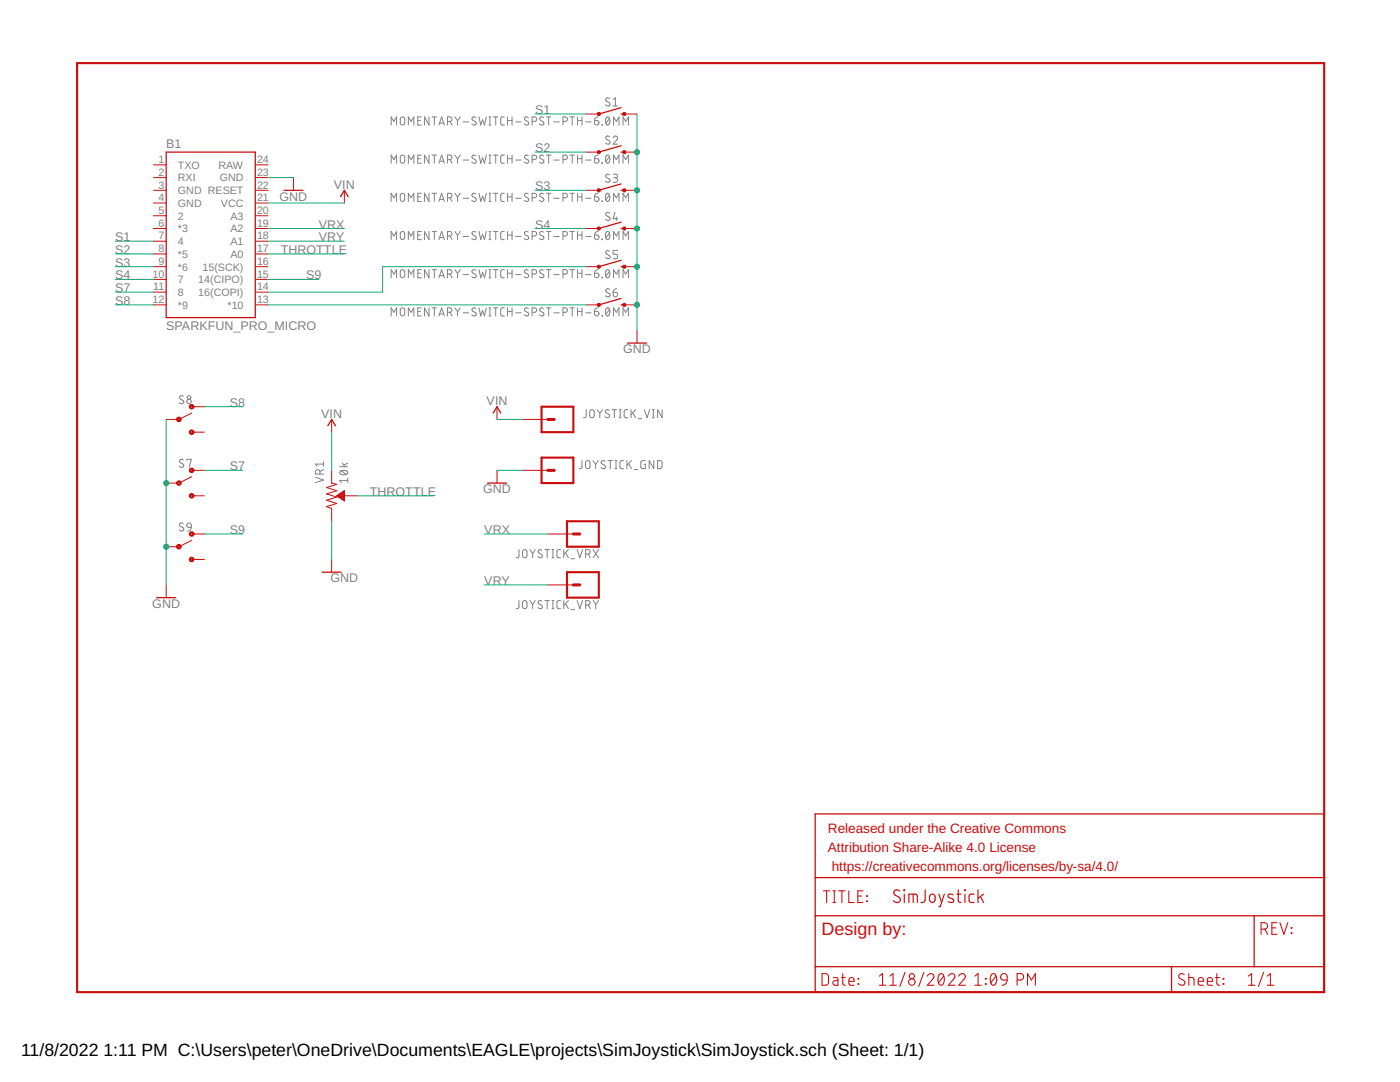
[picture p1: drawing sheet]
<?xml version="1.0" encoding="utf-8"?>
<!DOCTYPE eagle SYSTEM "eagle.dtd">
<!--
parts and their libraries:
SparkFun-Aesthetics: Licensing: Creative Commons ShareAlike 4.0 International - https://creativecommons.org/licenses/by-sa/4.0
-->
<eagle version="9.6.2">
<drawing>
<settings>
<setting alwaysvectorfont="no"/>
<setting verticaltext="up"/>
</settings>
<grid distance="0.1" unitdist="inch" unit="inch" style="lines" multiple="1" display="no" altdistance="0.01" altunitdist="inch" altunit="inch"/>
<schematic xreflabel="%F%N/%S.%C%R" xrefpart="/%S.%C%R">
<libraries>
<library name="SparkFun-Aesthetics">
<symbols>
<symbol name="FRAME-LETTER">
<wire x1="0" y1="185.42" x2="248.92" y2="185.42" width="0.4064" layer="94"/>
<wire x1="248.92" y1="185.42" x2="248.92" y2="0" width="0.4064" layer="94"/>
<wire x1="0" y1="185.42" x2="0" y2="0" width="0.4064" layer="94"/>
<wire x1="0" y1="0" x2="248.92" y2="0" width="0.4064" layer="94"/>
</symbol>
<symbol name="DOCFIELD">
<wire x1="0" y1="0" x2="71.12" y2="0" width="0.254" layer="94"/>
<wire x1="101.6" y1="15.24" x2="87.63" y2="15.24" width="0.254" layer="94"/>
<wire x1="0" y1="0" x2="0" y2="5.08" width="0.254" layer="94"/>
<wire x1="0" y1="5.08" x2="71.12" y2="5.08" width="0.254" layer="94"/>
<wire x1="0" y1="5.08" x2="0" y2="15.24" width="0.254" layer="94"/>
<wire x1="101.6" y1="15.24" x2="101.6" y2="5.08" width="0.254" layer="94"/>
<wire x1="71.12" y1="5.08" x2="71.12" y2="0" width="0.254" layer="94"/>
<wire x1="71.12" y1="5.08" x2="87.63" y2="5.08" width="0.254" layer="94"/>
<wire x1="71.12" y1="0" x2="101.6" y2="0" width="0.254" layer="94"/>
<wire x1="87.63" y1="15.24" x2="87.63" y2="5.08" width="0.254" layer="94"/>
<wire x1="87.63" y1="15.24" x2="0" y2="15.24" width="0.254" layer="94"/>
<wire x1="87.63" y1="5.08" x2="101.6" y2="5.08" width="0.254" layer="94"/>
<wire x1="101.6" y1="5.08" x2="101.6" y2="0" width="0.254" layer="94"/>
<wire x1="0" y1="15.24" x2="0" y2="22.86" width="0.254" layer="94"/>
<wire x1="101.6" y1="35.56" x2="0" y2="35.56" width="0.254" layer="94"/>
<wire x1="101.6" y1="35.56" x2="101.6" y2="22.86" width="0.254" layer="94"/>
<wire x1="0" y1="22.86" x2="101.6" y2="22.86" width="0.254" layer="94"/>
<wire x1="0" y1="22.86" x2="0" y2="35.56" width="0.254" layer="94"/>
<wire x1="101.6" y1="22.86" x2="101.6" y2="15.24" width="0.254" layer="94"/>
<text x="1.27" y="1.27" size="2.54" layer="94" font="vector">Date:</text>
<text x="12.7" y="1.27" size="2.54" layer="94" font="vector">&gt;LAST_DATE_TIME</text>
<text x="72.39" y="1.27" size="2.54" layer="94" font="vector">Sheet:</text>
<text x="86.36" y="1.27" size="2.54" layer="94" font="vector">&gt;SHEET</text>
<text x="88.9" y="11.43" size="2.54" layer="94" font="vector">REV:</text>
<text x="1.524" y="17.78" size="2.54" layer="94" font="vector">TITLE:</text>
<text x="15.494" y="17.78" size="2.7432" layer="94" font="vector">&gt;DRAWING_NAME</text>
<text x="2.54" y="31.75" size="1.9304" layer="94">Released under the Creative Commons</text>
<text x="2.54" y="27.94" size="1.9304" layer="94">Attribution Share-Alike 4.0 License</text>
<text x="2.54" y="24.13" size="1.9304" layer="94"> https://creativecommons.org/licenses/by-sa/4.0/</text>
<text x="1.27" y="11.43" size="2.54" layer="94">Design by:</text>
<text x="23.114" y="11.176" size="2.7432" layer="94" font="vector">&gt;DESIGNER</text>
<text x="88.9" y="6.604" size="2.7432" layer="94" font="vector">&gt;REV</text>
</symbol>
</symbols>
<devicesets>
<deviceset name="FRAME-LETTER" prefix="FRAME">
<gates>
<gate name="G$1" symbol="FRAME-LETTER" x="0" y="0"/>
<gate name="V" symbol="DOCFIELD" x="147.32" y="0" addlevel="must"/>
</gates>
<devices>
<device name="" package="CREATIVE_COMMONS">
<technologies>
<technology name="">
<attribute name="DESIGNER" value="" constant="no"/>
<attribute name="REV" value="" constant="no"/>
</technology>
</technologies>
</device>
<device name="NO_PACKAGE" package="DUMMY">
<technologies>
<technology name="">
<attribute name="DESIGNER" value="Nobody" constant="no"/>
<attribute name="VERSION" value="v01" constant="no"/>
</technology>
</technologies>
</device>
</devices>
</deviceset>
</devicesets>
</library>
<library name="SparkFun-Switches">
<symbols>
<symbol name="SWITCH-MOMENTARY-2">
<wire x1="1.905" y1="0" x2="2.54" y2="0" width="0.254" layer="94"/>
<wire x1="-2.54" y1="0" x2="1.905" y2="1.27" width="0.254" layer="94"/>
<circle x="-2.54" y="0" radius="0.127" width="0.4064" layer="94"/>
<circle x="2.54" y="0" radius="0.127" width="0.4064" layer="94"/>
<text x="0" y="1.524" size="1.778" layer="95" font="vector" align="bottom-center">&gt;NAME</text>
<text x="0" y="-0.508" size="1.778" layer="96" font="vector" align="top-center">&gt;VALUE</text>
<pin name="1" x="-5.08" y="0" visible="off" length="short" direction="pas" swaplevel="2"/>
<pin name="2" x="5.08" y="0" visible="off" length="short" direction="pas" swaplevel="1" rot="R180"/>
</symbol>
<symbol name="TOGGLE">
<wire x1="0" y1="0" x2="2.54" y2="1.27" width="0.1524" layer="94"/>
<wire x1="2.54" y1="-2.54" x2="3.175" y2="-2.54" width="0.127" layer="94"/>
<wire x1="2.54" y1="2.54" x2="3.175" y2="2.54" width="0.1524" layer="94"/>
<circle x="2.54" y="2.54" radius="0.3592" width="0.2032" layer="94"/>
<circle x="2.54" y="-2.54" radius="0.3592" width="0.2032" layer="94"/>
<circle x="0" y="0" radius="0.3592" width="0.2032" layer="94"/>
<text x="1.27" y="3.048" size="1.778" layer="95" font="vector" align="bottom-center">&gt;NAME</text>
<text x="1.016" y="-3.302" size="1.778" layer="96" font="vector" align="top-center">&gt;VALUE</text>
<pin name="P" x="-2.54" y="0" visible="off" length="short" direction="pas"/>
<pin name="S" x="5.08" y="-2.54" visible="off" length="short" direction="pas" rot="R180"/>
<pin name="O" x="5.08" y="2.54" visible="off" length="short" direction="pas" rot="R180"/>
</symbol>
</symbols>
<devicesets>
<deviceset name="MOMENTARY-SWITCH-SPST" prefix="S">
<gates>
<gate name="G$1" symbol="SWITCH-MOMENTARY-2" x="0" y="0"/>
</gates>
<devices>
<device name="-PTH-6.0MM" package="TACTILE_SWITCH_PTH_6.0MM">
<connects>
<connect gate="G$1" pin="1" pad="1"/>
<connect gate="G$1" pin="2" pad="3"/>
</connects>
<technologies>
<technology name="">
<attribute name="PROD_ID" value=" SWCH-08441"/>
<attribute name="SF_SKU" value="COM-00097"/>
</technology>
</technologies>
</device>
<device name="-SMD-4.5MM" package="TACTILE_SWITCH_SMD_4.5MM">
<connects>
<connect gate="G$1" pin="1" pad="2 3"/>
<connect gate="G$1" pin="2" pad="1 4"/>
</connects>
<technologies>
<technology name="">
<attribute name="PROD_ID" value="SWCH-09213"/>
</technology>
</technologies>
</device>
<device name="-PTH-12MM" package="TACTILE_SWITCH_PTH_12MM">
<connects>
<connect gate="G$1" pin="1" pad="1"/>
<connect gate="G$1" pin="2" pad="3"/>
</connects>
<technologies>
<technology name="">
<attribute name="PROD_ID" value="SWCH-09185"/>
<attribute name="SF_SKU" value="COM-09190"/>
</technology>
</technologies>
</device>
<device name="-SMD-6.0X3.5MM" package="TACTILE_SWITCH_SMD_6.0X3.5MM">
<connects>
<connect gate="G$1" pin="1" pad="1"/>
<connect gate="G$1" pin="2" pad="2"/>
</connects>
<technologies>
<technology name="">
<attribute name="PROD_ID" value="SWCH-14278"/>
<attribute name="SF_SKU" value="COM-08229"/>
</technology>
</technologies>
</device>
<device name="-SMD-6.2MM-TALL" package="TACTILE_SWITCH_SMD_6.2MM_TALL">
<connects>
<connect gate="G$1" pin="1" pad="A2"/>
<connect gate="G$1" pin="2" pad="B2"/>
</connects>
<technologies>
<technology name="">
<attribute name="PROD_ID" value="SWCH-11966"/>
<attribute name="SF_SKU" value="COM-12992"/>
</technology>
</technologies>
</device>
<device name="-PTH-RIGHT-ANGLE-KIT" package="TACTILE_SWITCH_PTH_RIGHT_ANGLE_KIT">
<connects>
<connect gate="G$1" pin="1" pad="1"/>
<connect gate="G$1" pin="2" pad="2"/>
</connects>
<technologies>
<technology name="">
<attribute name="PROD_ID" value="CONN-10672"/>
<attribute name="SF_SKU" value="COM-10791"/>
</technology>
</technologies>
</device>
<device name="-SMD-12MM" package="TACTILE_SWITCH_SMD_12MM">
<connects>
<connect gate="G$1" pin="1" pad="1"/>
<connect gate="G$1" pin="2" pad="3"/>
</connects>
<technologies>
<technology name="">
<attribute name="PROD_ID" value="SWCH-11967"/>
<attribute name="SF_SKU" value="COM-12993"/>
</technology>
</technologies>
</device>
<device name="-PTH-6.0MM-KIT" package="TACTILE_SWITCH_PTH_6.0MM_KIT">
<connects>
<connect gate="G$1" pin="1" pad="1"/>
<connect gate="G$1" pin="2" pad="3"/>
</connects>
<technologies>
<technology name="">
<attribute name="PROD_ID" value="SWCH-08441"/>
<attribute name="SF_SKU" value="COM-00097 "/>
</technology>
</technologies>
</device>
<device name="-SMD-RIGHT-ANGLE" package="TACTILE_SWITCH_SMD_RIGHT_ANGLE">
<connects>
<connect gate="G$1" pin="1" pad="1"/>
<connect gate="G$1" pin="2" pad="2"/>
</connects>
<technologies>
<technology name="">
<attribute name="PROD_ID" value="COMP-12265" constant="no"/>
</technology>
</technologies>
</device>
<device name="-SMD-4.6X2.8MM" package="TACTILE_SWITCH_SMD_4.6X2.8MM">
<connects>
<connect gate="G$1" pin="1" pad="1 2"/>
<connect gate="G$1" pin="2" pad="3 4"/>
</connects>
<technologies>
<technology name="">
<attribute name="PROD_ID" value="SWCH-15606"/>
</technology>
</technologies>
</device>
<device name="-PTH-RIGHT-ANGLE" package="TACTILE_SWITCH_PTH_RIGHT_ANGLE">
<connects>
<connect gate="G$1" pin="1" pad="1"/>
<connect gate="G$1" pin="2" pad="2"/>
</connects>
<technologies>
<technology name="">
<attribute name="PROD_ID" value="CONN-10672" constant="no"/>
<attribute name="SF_SKU" value="COM-10791" constant="no"/>
</technology>
</technologies>
</device>
<device name="-SMD-5.2-TALL-REDUNDANT" package="TACTILE_SWITCH_SMD_5.2MM">
<connects>
<connect gate="G$1" pin="1" pad="1 2"/>
<connect gate="G$1" pin="2" pad="3 4"/>
</connects>
<technologies>
<technology name="">
<attribute name="PROD_ID" value="SWCH-14139"/>
</technology>
</technologies>
</device>
<device name="-SMD-5.2MM-TALL" package="TACTILE_SWITCH_SMD_5.2MM">
<connects>
<connect gate="G$1" pin="1" pad="1"/>
<connect gate="G$1" pin="2" pad="3"/>
</connects>
<technologies>
<technology name="">
<attribute name="PROD_ID" value="SWCH-14139"/>
</technology>
</technologies>
</device>
</devices>
</deviceset>
<deviceset name="SWITCH-SPDT" prefix="S" uservalue="yes">
<gates>
<gate name="1" symbol="TOGGLE" x="-2.54" y="0"/>
</gates>
<devices>
<device name="-PTH-11.6X4.0MM" package="SWITCH_SPDT_PTH_11.6X4.0MM">
<connects>
<connect gate="1" pin="O" pad="1"/>
<connect gate="1" pin="P" pad="2"/>
<connect gate="1" pin="S" pad="3"/>
</connects>
<technologies>
<technology name="">
<attribute name="PROD_ID" value="SWCH-08261"/>
<attribute name="SF_SKU" value="COM-00102"/>
</technology>
</technologies>
</device>
<device name="-SMD-AYZ0202" package="SWITCH_DPDT_SMD_AYZ0202">
<connects>
<connect gate="1" pin="O" pad="1"/>
<connect gate="1" pin="P" pad="2"/>
<connect gate="1" pin="S" pad="3"/>
</connects>
<technologies>
<technology name="">
<attribute name="PROD_ID" value="SWCH-08179" constant="no"/>
<attribute name="SF_ID" value="COM-00597" constant="no"/>
</technology>
</technologies>
</device>
<device name="-PTH-11.6X4.0MM-LOCK" package="SWITCH_SPDT_PTH_11.6X4.0MM_LOCK">
<connects>
<connect gate="1" pin="O" pad="1"/>
<connect gate="1" pin="P" pad="2"/>
<connect gate="1" pin="S" pad="3"/>
</connects>
<technologies>
<technology name="">
<attribute name="PROD_ID" value="SWCH-08261"/>
<attribute name="SF_SKU" value="COM-00102 "/>
</technology>
</technologies>
</device>
<device name="-PTH-11.6X4.0MM-KIT" package="SWITCH_SPDT_PTH_11.6X4.0MM_KIT">
<connects>
<connect gate="1" pin="O" pad="1"/>
<connect gate="1" pin="P" pad="2"/>
<connect gate="1" pin="S" pad="3"/>
</connects>
<technologies>
<technology name="">
<attribute name="PROD_ID" value="SWCH-08261"/>
<attribute name="SF_SKU" value="COM-00102"/>
</technology>
</technologies>
</device>
<device name="-SMD-RIGHT-ANGLE" package="SWITCH_SPST_SMD_A">
<connects>
<connect gate="1" pin="O" pad="1"/>
<connect gate="1" pin="P" pad="2"/>
<connect gate="1" pin="S" pad="3"/>
</connects>
<technologies>
<technology name="">
<attribute name="PROD_ID" value="SWCH-10651"/>
<attribute name="SF_SKU" value="COM-10860"/>
</technology>
</technologies>
</device>
<device name="-PTH-11.6X4.0MM-SHORT_LEADS" package="SWITCH_SPDT_PTH_11.6X4.0MM">
<connects>
<connect gate="1" pin="O" pad="1"/>
<connect gate="1" pin="P" pad="2"/>
<connect gate="1" pin="S" pad="3"/>
</connects>
<technologies>
<technology name="">
<attribute name="PROD_ID" value="SWCH-13151"/>
</technology>
</technologies>
</device>
<device name="-PTH-8.6X4.3MM" package="SWITCH_SPDT_8.6X4.3MM">
<connects>
<connect gate="1" pin="O" pad="1"/>
<connect gate="1" pin="P" pad="2"/>
<connect gate="1" pin="S" pad="3"/>
</connects>
<technologies>
<technology name="">
<attribute name="PROD_ID" value="SWCH-14746"/>
</technology>
</technologies>
</device>
<device name="-PTH-8.6X4.3MM-LOCK" package="SWITCH_SPDT_8.6X4.3MM_LOCK">
<connects>
<connect gate="1" pin="O" pad="1"/>
<connect gate="1" pin="P" pad="2"/>
<connect gate="1" pin="S" pad="3"/>
</connects>
<technologies>
<technology name="">
<attribute name="PROD_ID" value="SWCH-14746"/>
</technology>
</technologies>
</device>
</devices>
</deviceset>
</devicesets>
</library>
<library name="SparkFun-Boards">
<symbols>
<symbol name="SPARKFUN_PRO_MICRO">
<wire x1="-7.62" y1="17.78" x2="-7.62" y2="-15.24" width="0.254" layer="94"/>
<wire x1="10.16" y1="-15.24" x2="10.16" y2="17.78" width="0.254" layer="94"/>
<wire x1="10.16" y1="17.78" x2="-7.62" y2="17.78" width="0.254" layer="94"/>
<text x="-7.62" y="18.542" size="1.778" layer="95">&gt;NAME</text>
<text x="-7.62" y="-17.78" size="1.778" layer="96">&gt;VALUE</text>
<pin name="2" x="-10.16" y="5.08" length="short"/>
<pin name="*3" x="-10.16" y="2.54" length="short"/>
<pin name="4" x="-10.16" y="0" length="short"/>
<pin name="*5" x="-10.16" y="-2.54" length="short"/>
<pin name="*6" x="-10.16" y="-5.08" length="short"/>
<pin name="7" x="-10.16" y="-7.62" length="short"/>
<pin name="8" x="-10.16" y="-10.16" length="short"/>
<pin name="*9" x="-10.16" y="-12.7" length="short"/>
<pin name="*10" x="12.7" y="-12.7" length="short" rot="R180"/>
<pin name="16(COPI)" x="12.7" y="-10.16" length="short" rot="R180"/>
<pin name="14(CIPO)" x="12.7" y="-7.62" length="short" rot="R180"/>
<pin name="15(SCK)" x="12.7" y="-5.08" length="short" rot="R180"/>
<pin name="A0" x="12.7" y="-2.54" length="short" rot="R180"/>
<pin name="A1" x="12.7" y="0" length="short" rot="R180"/>
<pin name="A2" x="12.7" y="2.54" length="short" rot="R180"/>
<pin name="A3" x="12.7" y="5.08" length="short" rot="R180"/>
<pin name="GND" x="-10.16" y="7.62" length="short" direction="pwr"/>
<pin name="GND@2" x="12.7" y="12.7" length="short" direction="pwr" rot="R180"/>
<pin name="RAW" x="12.7" y="15.24" length="short" direction="pwr" rot="R180"/>
<pin name="GND@1" x="-10.16" y="10.16" length="short" direction="pwr"/>
<pin name="RESET" x="12.7" y="10.16" length="short" rot="R180"/>
<pin name="RXI" x="-10.16" y="12.7" length="short"/>
<pin name="TXO" x="-10.16" y="15.24" length="short"/>
<pin name="VCC" x="12.7" y="7.62" length="short" direction="pwr" rot="R180"/>
<wire x1="-7.62" y1="-15.24" x2="10.16" y2="-15.24" width="0.254" layer="94"/>
</symbol>
</symbols>
<devicesets>
<deviceset name="SPARKFUN_PRO_MICRO" prefix="B">
<gates>
<gate name="G$1" symbol="SPARKFUN_PRO_MICRO" x="0" y="2.54"/>
</gates>
<devices>
<device name="" package="SPARKFUN_PRO_MICRO">
<connects>
<connect gate="G$1" pin="*10" pad="13"/>
<connect gate="G$1" pin="*3" pad="6"/>
<connect gate="G$1" pin="*5" pad="8"/>
<connect gate="G$1" pin="*6" pad="9"/>
<connect gate="G$1" pin="*9" pad="12"/>
<connect gate="G$1" pin="14(CIPO)" pad="15"/>
<connect gate="G$1" pin="15(SCK)" pad="16"/>
<connect gate="G$1" pin="16(COPI)" pad="14"/>
<connect gate="G$1" pin="2" pad="5"/>
<connect gate="G$1" pin="4" pad="7"/>
<connect gate="G$1" pin="7" pad="10"/>
<connect gate="G$1" pin="8" pad="11"/>
<connect gate="G$1" pin="A0" pad="17"/>
<connect gate="G$1" pin="A1" pad="18"/>
<connect gate="G$1" pin="A2" pad="19"/>
<connect gate="G$1" pin="A3" pad="20"/>
<connect gate="G$1" pin="GND" pad="4"/>
<connect gate="G$1" pin="GND@1" pad="3"/>
<connect gate="G$1" pin="GND@2" pad="23"/>
<connect gate="G$1" pin="RAW" pad="24"/>
<connect gate="G$1" pin="RESET" pad="22"/>
<connect gate="G$1" pin="RXI" pad="2"/>
<connect gate="G$1" pin="TXO" pad="1"/>
<connect gate="G$1" pin="VCC" pad="21"/>
</connects>
<technologies>
<technology name=""/>
</technologies>
</device>
</devices>
</deviceset>
</devicesets>
</library>
<library name="SparkFun-PowerSymbols">
<symbols>
<symbol name="VIN">
<wire x1="0.762" y1="1.27" x2="0" y2="2.54" width="0.254" layer="94"/>
<wire x1="0" y1="2.54" x2="-0.762" y2="1.27" width="0.254" layer="94"/>
<pin name="VIN" x="0" y="0" visible="off" length="short" direction="sup" rot="R90"/>
<text x="0" y="2.794" size="1.778" layer="96" align="bottom-center">&gt;VALUE</text>
</symbol>
<symbol name="DGND">
<wire x1="-1.905" y1="0" x2="1.905" y2="0" width="0.254" layer="94"/>
<pin name="GND" x="0" y="2.54" visible="off" length="short" direction="sup" rot="R270"/>
<text x="0" y="-0.254" size="1.778" layer="96" align="top-center">&gt;VALUE</text>
</symbol>
</symbols>
<devicesets>
<deviceset name="VIN" prefix="SUPPLY">
<gates>
<gate name="G$1" symbol="VIN" x="0" y="0"/>
</gates>
<devices>
<device name="">
<technologies>
<technology name=""/>
</technologies>
</device>
</devices>
</deviceset>
<deviceset name="GND" prefix="GND">
<gates>
<gate name="1" symbol="DGND" x="0" y="0"/>
</gates>
<devices>
<device name="">
<technologies>
<technology name=""/>
</technologies>
</device>
</devices>
</deviceset>
</devicesets>
</library>
<library name="SparkFun-Resistors">
<symbols>
<symbol name="TRIMPOT">
<pin name="CCW" x="0" y="5.08" visible="off" length="short" direction="pas" swaplevel="1" rot="R270"/>
<pin name="CW" x="0" y="-5.08" visible="off" length="short" direction="pas" swaplevel="1" rot="R90"/>
<pin name="WIPER" x="5.08" y="0" visible="off" length="short" direction="pas" swaplevel="1" rot="R180"/>
<wire x1="0" y1="-2.54" x2="-1.016" y2="-2.159" width="0.1524" layer="94"/>
<wire x1="-1.016" y1="-2.159" x2="1.016" y2="-1.524" width="0.1524" layer="94"/>
<wire x1="1.016" y1="-1.524" x2="-1.016" y2="-0.889" width="0.1524" layer="94"/>
<wire x1="-1.016" y1="-0.889" x2="1.016" y2="-0.254" width="0.1524" layer="94"/>
<wire x1="1.016" y1="-0.254" x2="-1.016" y2="0.381" width="0.1524" layer="94"/>
<wire x1="-1.016" y1="0.381" x2="1.016" y2="1.016" width="0.1524" layer="94"/>
<wire x1="1.016" y1="1.016" x2="-1.016" y2="1.651" width="0.1524" layer="94"/>
<wire x1="-1.016" y1="1.651" x2="1.016" y2="2.286" width="0.1524" layer="94"/>
<wire x1="1.016" y1="2.286" x2="0" y2="2.54" width="0.1524" layer="94"/>
<text x="-1.524" y="2.54" size="1.778" layer="95" font="vector" rot="R90">&gt;NAME</text>
<text x="1.524" y="2.54" size="1.778" layer="96" font="vector" rot="R90" align="top-left">&gt;VALUE</text>
<polygon width="0.1524" layer="94">
<vertex x="1.016" y="0"/>
<vertex x="2.54" y="-1.016"/>
<vertex x="2.54" y="1.016"/>
</polygon>
</symbol>
</symbols>
<devicesets>
<deviceset name="TRIMPOT" prefix="VR" uservalue="yes">
<gates>
<gate name="R?" symbol="TRIMPOT" x="0" y="0"/>
</gates>
<devices>
<device name="-PTH-10MM-KNOB-1/2W-10%" package="TRIMPOT-PTH-3386U">
<connects>
<connect gate="R?" pin="CCW" pad="1"/>
<connect gate="R?" pin="CW" pad="3"/>
<connect gate="R?" pin="WIPER" pad="2"/>
</connects>
<technologies>
<technology name="">
<attribute name="PROD_ID" value="RES-09730"/>
<attribute name="SF_SKU" value="COM-09806"/>
<attribute name="VALUE" value="10k"/>
</technology>
</technologies>
</device>
<device name="-SMD-5MM-CLOSED-1/4W-20%" package="TRIMPOT-SMD-5MM">
<connects>
<connect gate="R?" pin="CCW" pad="A"/>
<connect gate="R?" pin="CW" pad="C"/>
<connect gate="R?" pin="WIPER" pad="B"/>
</connects>
<technologies>
<technology name="">
<attribute name="PROD_ID" value="RES-11156"/>
<attribute name="VALUE" value="5k"/>
</technology>
</technologies>
</device>
<device name="-SMD-3MM-CLOSED-1/8W-20%" package="TRIMPOT-SMD-3MM-CLOSED">
<connects>
<connect gate="R?" pin="CCW" pad="1"/>
<connect gate="R?" pin="CW" pad="3"/>
<connect gate="R?" pin="WIPER" pad="2"/>
</connects>
<technologies>
<technology name="">
<attribute name="PROD_ID" value="RES-09285"/>
<attribute name="VALUE" value="10k"/>
</technology>
</technologies>
</device>
<device name="-SMD-3MM-OPEN-1/10W-25%" package="TRIMPOT-SMD-TC33X">
<connects>
<connect gate="R?" pin="CCW" pad="3"/>
<connect gate="R?" pin="CW" pad="1"/>
<connect gate="R?" pin="WIPER" pad="2"/>
</connects>
<technologies>
<technology name="">
<attribute name="PROD_ID" value="RES-12428, RES-08048"/>
<attribute name="VALUE" value="10k"/>
</technology>
</technologies>
</device>
</devices>
</deviceset>
</devicesets>
</library>
<library name="SparkFun-Connectors">
<symbols>
<symbol name="CONN_01">
<wire x1="3.81" y1="-2.54" x2="-2.54" y2="-2.54" width="0.4064" layer="94"/>
<wire x1="1.27" y1="0" x2="2.54" y2="0" width="0.6096" layer="94"/>
<wire x1="-2.54" y1="2.54" x2="-2.54" y2="-2.54" width="0.4064" layer="94"/>
<wire x1="3.81" y1="-2.54" x2="3.81" y2="2.54" width="0.4064" layer="94"/>
<wire x1="-2.54" y1="2.54" x2="3.81" y2="2.54" width="0.4064" layer="94"/>
<text x="-2.54" y="-4.826" size="1.778" layer="96" font="vector">&gt;VALUE</text>
<text x="-2.54" y="3.048" size="1.778" layer="95" font="vector">&gt;NAME</text>
<pin name="1" x="7.62" y="0" visible="off" length="middle" direction="pas" swaplevel="1" rot="R180"/>
</symbol>
</symbols>
<devicesets>
<deviceset name="CONN_01" prefix="J" uservalue="yes">
<gates>
<gate name="G$1" symbol="CONN_01" x="0" y="0"/>
</gates>
<devices>
<device name="PTH_LONGPAD" package="1X01_LONGPAD">
<connects>
<connect gate="G$1" pin="1" pad="1"/>
</connects>
<technologies>
<technology name=""/>
</technologies>
</device>
<device name="" package="1X01">
<connects>
<connect gate="G$1" pin="1" pad="1"/>
</connects>
<technologies>
<technology name=""/>
</technologies>
</device>
<device name="PTH_2MM" package="1X01_2MM">
<connects>
<connect gate="G$1" pin="1" pad="1"/>
</connects>
<technologies>
<technology name=""/>
</technologies>
</device>
<device name="OFFSET" package="1X01_OFFSET">
<connects>
<connect gate="G$1" pin="1" pad="1"/>
</connects>
<technologies>
<technology name=""/>
</technologies>
</device>
<device name="POGOPIN_HOLE_LARGE" package="1X01_POGOPIN_HOLE_0.061_DIA">
<connects>
<connect gate="G$1" pin="1" pad="1"/>
</connects>
<technologies>
<technology name=""/>
</technologies>
</device>
<device name="POGOPIN_HOLE_0.58" package="1X01_POGOPIN_HOLE_0.58_DIA">
<connects>
<connect gate="G$1" pin="1" pad="1"/>
</connects>
<technologies>
<technology name=""/>
</technologies>
</device>
<device name="SNAP-FEMALE" package="SNAP-FEMALE">
<connects>
<connect gate="G$1" pin="1" pad="1"/>
</connects>
<technologies>
<technology name=""/>
</technologies>
</device>
<device name="SNAP-MALE" package="SNAP-MALE">
<connects>
<connect gate="G$1" pin="1" pad="2"/>
</connects>
<technologies>
<technology name=""/>
</technologies>
</device>
<device name="SPRING-CONN" package="SPRING-CONNECTOR">
<connects>
<connect gate="G$1" pin="1" pad="P$2"/>
</connects>
<technologies>
<technology name="">
<attribute name="SF_ID" value="PRT-11822" constant="no"/>
</technology>
</technologies>
</device>
<device name="PTH_NO_SILK_KIT" package="1X01NS_KIT">
<connects>
<connect gate="G$1" pin="1" pad="1"/>
</connects>
<technologies>
<technology name=""/>
</technologies>
</device>
<device name="PTH_NO_SILK_YES_STOP" package="1X01_NO_SILK">
<connects>
<connect gate="G$1" pin="1" pad="1"/>
</connects>
<technologies>
<technology name=""/>
</technologies>
</device>
<device name="SMTSO-256-ET-0.165DIA" package="SMTSO-256-ET-0.165DIA">
<connects>
<connect gate="G$1" pin="1" pad="P$1"/>
</connects>
<technologies>
<technology name="">
<attribute name="PROD_ID" value="HW-08694" constant="no"/>
</technology>
</technologies>
</device>
<device name="PTH_NO_SILK_SMALL" package="1X01_SMALL">
<connects>
<connect gate="G$1" pin="1" pad="P$1"/>
</connects>
<technologies>
<technology name=""/>
</technologies>
</device>
<device name="_1MM" package="1X01_1MM_NO_SILK">
<connects>
<connect gate="G$1" pin="1" pad="1"/>
</connects>
<technologies>
<technology name=""/>
</technologies>
</device>
</devices>
</deviceset>
</devicesets>
</library>
</libraries>
<attributes>
</attributes>
<variantdefs>
</variantdefs>
<classes>
<class number="0" name="default" width="0" drill="0">
</class>
</classes>
<parts>
<part name="FRAME1" library="SparkFun-Aesthetics" deviceset="FRAME-LETTER" device=""/>
<part name="S1" library="SparkFun-Switches" deviceset="MOMENTARY-SWITCH-SPST" device="-PTH-6.0MM"/>
<part name="S2" library="SparkFun-Switches" deviceset="MOMENTARY-SWITCH-SPST" device="-PTH-6.0MM"/>
<part name="S3" library="SparkFun-Switches" deviceset="MOMENTARY-SWITCH-SPST" device="-PTH-6.0MM"/>
<part name="S4" library="SparkFun-Switches" deviceset="MOMENTARY-SWITCH-SPST" device="-PTH-6.0MM"/>
<part name="S5" library="SparkFun-Switches" deviceset="MOMENTARY-SWITCH-SPST" device="-PTH-6.0MM"/>
<part name="S6" library="SparkFun-Switches" deviceset="MOMENTARY-SWITCH-SPST" device="-PTH-6.0MM"/>
<part name="B1" library="SparkFun-Boards" deviceset="SPARKFUN_PRO_MICRO" device=""/>
<part name="SUPPLY1" library="SparkFun-PowerSymbols" deviceset="VIN" device=""/>
<part name="SUPPLY2" library="SparkFun-PowerSymbols" deviceset="VIN" device=""/>
<part name="SUPPLY3" library="SparkFun-PowerSymbols" deviceset="VIN" device=""/>
<part name="GND1" library="SparkFun-PowerSymbols" deviceset="GND" device=""/>
<part name="GND2" library="SparkFun-PowerSymbols" deviceset="GND" device=""/>
<part name="GND3" library="SparkFun-PowerSymbols" deviceset="GND" device=""/>
<part name="GND7" library="SparkFun-PowerSymbols" deviceset="GND" device=""/>
<part name="GND12" library="SparkFun-PowerSymbols" deviceset="GND" device=""/>
<part name="S7" library="SparkFun-Switches" deviceset="SWITCH-SPDT" device="-PTH-11.6X4.0MM-SHORT_LEADS"/>
<part name="S8" library="SparkFun-Switches" deviceset="SWITCH-SPDT" device="-PTH-11.6X4.0MM-SHORT_LEADS"/>
<part name="S9" library="SparkFun-Switches" deviceset="SWITCH-SPDT" device="-PTH-11.6X4.0MM-SHORT_LEADS"/>
<part name="VR1" library="SparkFun-Resistors" deviceset="TRIMPOT" device="-PTH-10MM-KNOB-1/2W-10%" value="10k"/>
<part name="JOYSTICK_VRX" library="SparkFun-Connectors" deviceset="CONN_01" device=""/>
<part name="JOYSTICK_VRY" library="SparkFun-Connectors" deviceset="CONN_01" device=""/>
<part name="JOYSTICK_VIN" library="SparkFun-Connectors" deviceset="CONN_01" device=""/>
<part name="JOYSTICK_GND" library="SparkFun-Connectors" deviceset="CONN_01" device=""/>
</parts>
<sheets>
<sheet>
<plain>
</plain>
<instances>
<instance part="FRAME1" gate="G$1" x="0" y="0" smashed="yes"/>
<instance part="FRAME1" gate="V" x="147.32" y="0" smashed="yes">
<attribute name="LAST_DATE_TIME" x="160.02" y="1.27" size="2.54" layer="94" font="vector"/>
<attribute name="SHEET" x="233.68" y="1.27" size="2.54" layer="94" font="vector"/>
<attribute name="DRAWING_NAME" x="162.814" y="17.78" size="2.7432" layer="94" font="vector"/>
<attribute name="DESIGNER" x="170.434" y="11.176" size="2.7432" layer="94" font="vector"/>
<attribute name="REV" x="236.22" y="6.604" size="2.7432" layer="94" font="vector"/>
</instance>
<instance part="S1" gate="G$1" x="106.68" y="175.26" smashed="yes">
<attribute name="NAME" x="106.68" y="176.784" size="1.778" layer="95" font="vector" align="bottom-center"/>
<attribute name="VALUE" x="86.36" y="174.752" size="1.778" layer="96" font="vector" align="top-center"/>
</instance>
<instance part="S2" gate="G$1" x="106.68" y="167.64" smashed="yes">
<attribute name="NAME" x="106.68" y="169.164" size="1.778" layer="95" font="vector" align="bottom-center"/>
<attribute name="VALUE" x="86.36" y="167.132" size="1.778" layer="96" font="vector" align="top-center"/>
</instance>
<instance part="S3" gate="G$1" x="106.68" y="160.02" smashed="yes">
<attribute name="NAME" x="106.68" y="161.544" size="1.778" layer="95" font="vector" align="bottom-center"/>
<attribute name="VALUE" x="86.36" y="159.512" size="1.778" layer="96" font="vector" align="top-center"/>
</instance>
<instance part="S4" gate="G$1" x="106.68" y="152.4" smashed="yes">
<attribute name="NAME" x="106.68" y="153.924" size="1.778" layer="95" font="vector" align="bottom-center"/>
<attribute name="VALUE" x="86.36" y="151.892" size="1.778" layer="96" font="vector" align="top-center"/>
</instance>
<instance part="S5" gate="G$1" x="106.68" y="144.78" smashed="yes">
<attribute name="NAME" x="106.68" y="146.304" size="1.778" layer="95" font="vector" align="bottom-center"/>
<attribute name="VALUE" x="86.36" y="144.272" size="1.778" layer="96" font="vector" align="top-center"/>
</instance>
<instance part="S6" gate="G$1" x="106.68" y="137.16" smashed="yes">
<attribute name="NAME" x="106.68" y="138.684" size="1.778" layer="95" font="vector" align="bottom-center"/>
<attribute name="VALUE" x="86.36" y="136.652" size="1.778" layer="96" font="vector" align="top-center"/>
</instance>
<instance part="B1" gate="G$1" x="25.4" y="149.86" smashed="yes">
<attribute name="NAME" x="17.78" y="168.402" size="1.778" layer="95"/>
<attribute name="VALUE" x="17.78" y="132.08" size="1.778" layer="96"/>
</instance>
<instance part="SUPPLY1" gate="G$1" x="53.34" y="157.48" smashed="yes">
<attribute name="VALUE" x="53.34" y="160.274" size="1.778" layer="96" align="bottom-center"/>
</instance>
<instance part="SUPPLY2" gate="G$1" x="83.82" y="114.3" smashed="yes">
<attribute name="VALUE" x="83.82" y="117.094" size="1.778" layer="96" align="bottom-center"/>
</instance>
<instance part="SUPPLY3" gate="G$1" x="50.8" y="111.76" smashed="yes">
<attribute name="VALUE" x="50.8" y="114.554" size="1.778" layer="96" align="bottom-center"/>
</instance>
<instance part="GND1" gate="1" x="43.18" y="160.02" smashed="yes">
<attribute name="VALUE" x="43.18" y="159.766" size="1.778" layer="96" align="top-center"/>
</instance>
<instance part="GND2" gate="1" x="83.82" y="101.6" smashed="yes">
<attribute name="VALUE" x="83.82" y="101.346" size="1.778" layer="96" align="top-center"/>
</instance>
<instance part="GND3" gate="1" x="50.8" y="83.82" smashed="yes">
<attribute name="VALUE" x="53.34" y="83.566" size="1.778" layer="96" align="top-center"/>
</instance>
<instance part="GND7" gate="1" x="111.76" y="129.54" smashed="yes">
<attribute name="VALUE" x="111.76" y="129.286" size="1.778" layer="96" align="top-center"/>
</instance>
<instance part="GND12" gate="1" x="17.78" y="78.74" smashed="yes">
<attribute name="VALUE" x="17.78" y="78.486" size="1.778" layer="96" align="top-center"/>
</instance>
<instance part="S7" gate="1" x="20.32" y="101.6" smashed="yes">
<attribute name="NAME" x="21.59" y="104.648" size="1.778" layer="95" font="vector" align="bottom-center"/>
<attribute name="VALUE" x="21.336" y="98.298" size="1.778" layer="96" font="vector" align="top-center"/>
</instance>
<instance part="S8" gate="1" x="20.32" y="114.3" smashed="yes">
<attribute name="NAME" x="21.59" y="117.348" size="1.778" layer="95" font="vector" align="bottom-center"/>
<attribute name="VALUE" x="21.336" y="110.998" size="1.778" layer="96" font="vector" align="top-center"/>
</instance>
<instance part="S9" gate="1" x="20.32" y="88.9" smashed="yes">
<attribute name="NAME" x="21.59" y="91.948" size="1.778" layer="95" font="vector" align="bottom-center"/>
<attribute name="VALUE" x="21.336" y="85.598" size="1.778" layer="96" font="vector" align="top-center"/>
</instance>
<instance part="VR1" gate="R?" x="50.8" y="99.06" smashed="yes">
<attribute name="NAME" x="49.276" y="101.6" size="1.778" layer="95" font="vector" rot="R90"/>
<attribute name="VALUE" x="52.324" y="101.6" size="1.778" layer="96" font="vector" rot="R90" align="top-left"/>
</instance>
<instance part="JOYSTICK_VRX" gate="G$1" x="101.6" y="91.44" smashed="yes" rot="R180">
<attribute name="VALUE" x="104.14" y="96.266" size="1.778" layer="96" font="vector" rot="R180"/>
<attribute name="NAME" x="104.14" y="88.392" size="1.778" layer="95" font="vector" rot="R180"/>
</instance>
<instance part="JOYSTICK_VRY" gate="G$1" x="101.6" y="81.28" smashed="yes" rot="R180">
<attribute name="VALUE" x="104.14" y="86.106" size="1.778" layer="96" font="vector" rot="R180"/>
<attribute name="NAME" x="104.14" y="78.232" size="1.778" layer="95" font="vector" rot="R180"/>
</instance>
<instance part="JOYSTICK_VIN" gate="G$1" x="96.52" y="114.3" smashed="yes" rot="R180">
<attribute name="VALUE" x="99.06" y="119.126" size="1.778" layer="96" font="vector" rot="R180"/>
<attribute name="NAME" x="116.84" y="116.332" size="1.778" layer="95" font="vector" rot="R180"/>
</instance>
<instance part="JOYSTICK_GND" gate="G$1" x="96.52" y="104.14" smashed="yes" rot="R180">
<attribute name="VALUE" x="99.06" y="108.966" size="1.778" layer="96" font="vector" rot="R180"/>
<attribute name="NAME" x="116.84" y="106.172" size="1.778" layer="95" font="vector" rot="R180"/>
</instance>
</instances>
<busses>
</busses>
<nets>
<net name="VIN" class="0">
<segment>
<pinref part="B1" gate="G$1" pin="VCC"/>
<pinref part="SUPPLY1" gate="G$1" pin="VIN"/>
<wire x1="38.1" y1="157.48" x2="53.34" y2="157.48" width="0.1524" layer="91"/>
</segment>
<segment>
<pinref part="VR1" gate="R?" pin="CCW"/>
<pinref part="SUPPLY3" gate="G$1" pin="VIN"/>
<wire x1="50.8" y1="104.14" x2="50.8" y2="111.76" width="0.1524" layer="91"/>
</segment>
<segment>
<pinref part="JOYSTICK_VIN" gate="G$1" pin="1"/>
<pinref part="SUPPLY2" gate="G$1" pin="VIN"/>
<wire x1="88.9" y1="114.3" x2="83.82" y2="114.3" width="0.1524" layer="91"/>
</segment>
</net>
<net name="GND" class="0">
<segment>
<pinref part="GND1" gate="1" pin="GND"/>
<pinref part="B1" gate="G$1" pin="GND@2"/>
<wire x1="43.18" y1="162.56" x2="38.1" y2="162.56" width="0.1524" layer="91"/>
</segment>
<segment>
<pinref part="S5" gate="G$1" pin="2"/>
<pinref part="S6" gate="G$1" pin="2"/>
<wire x1="111.76" y1="144.78" x2="111.76" y2="137.16" width="0.1524" layer="91"/>
<pinref part="S4" gate="G$1" pin="2"/>
<wire x1="111.76" y1="152.4" x2="111.76" y2="144.78" width="0.1524" layer="91"/>
<junction x="111.76" y="144.78"/>
<pinref part="S3" gate="G$1" pin="2"/>
<wire x1="111.76" y1="160.02" x2="111.76" y2="152.4" width="0.1524" layer="91"/>
<junction x="111.76" y="152.4"/>
<pinref part="S2" gate="G$1" pin="2"/>
<wire x1="111.76" y1="167.64" x2="111.76" y2="160.02" width="0.1524" layer="91"/>
<junction x="111.76" y="160.02"/>
<pinref part="S1" gate="G$1" pin="2"/>
<wire x1="111.76" y1="167.64" x2="111.76" y2="175.26" width="0.1524" layer="91"/>
<junction x="111.76" y="167.64"/>
<pinref part="GND7" gate="1" pin="GND"/>
<wire x1="111.76" y1="132.08" x2="111.76" y2="137.16" width="0.1524" layer="91"/>
<junction x="111.76" y="137.16"/>
</segment>
<segment>
<pinref part="S8" gate="1" pin="P"/>
<pinref part="S7" gate="1" pin="P"/>
<wire x1="17.78" y1="114.3" x2="17.78" y2="101.6" width="0.1524" layer="91"/>
<pinref part="S9" gate="1" pin="P"/>
<wire x1="17.78" y1="101.6" x2="17.78" y2="88.9" width="0.1524" layer="91"/>
<junction x="17.78" y="101.6"/>
<pinref part="GND12" gate="1" pin="GND"/>
<wire x1="17.78" y1="81.28" x2="17.78" y2="88.9" width="0.1524" layer="91"/>
<junction x="17.78" y="88.9"/>
</segment>
<segment>
<pinref part="VR1" gate="R?" pin="CW"/>
<pinref part="GND3" gate="1" pin="GND"/>
<wire x1="50.8" y1="93.98" x2="50.8" y2="86.36" width="0.1524" layer="91"/>
</segment>
<segment>
<pinref part="GND2" gate="1" pin="GND"/>
<pinref part="JOYSTICK_GND" gate="G$1" pin="1"/>
<wire x1="83.82" y1="104.14" x2="88.9" y2="104.14" width="0.1524" layer="91"/>
</segment>
</net>
<net name="N$2" class="0">
<segment>
<pinref part="B1" gate="G$1" pin="*10"/>
<pinref part="S6" gate="G$1" pin="1"/>
<wire x1="38.1" y1="137.16" x2="101.6" y2="137.16" width="0.1524" layer="91"/>
</segment>
</net>
<net name="N$3" class="0">
<segment>
<pinref part="B1" gate="G$1" pin="16(COPI)"/>
<wire x1="38.1" y1="139.7" x2="60.96" y2="139.7" width="0.1524" layer="91"/>
<wire x1="60.96" y1="139.7" x2="60.96" y2="144.78" width="0.1524" layer="91"/>
<pinref part="S5" gate="G$1" pin="1"/>
<wire x1="60.96" y1="144.78" x2="101.6" y2="144.78" width="0.1524" layer="91"/>
</segment>
</net>
<net name="S4" class="0">
<segment>
<pinref part="S4" gate="G$1" pin="1"/>
<label x="91.44" y="152.4" size="1.778" layer="95"/>
<wire x1="91.44" y1="152.4" x2="101.6" y2="152.4" width="0.1524" layer="91"/>
</segment>
<segment>
<pinref part="B1" gate="G$1" pin="7"/>
<wire x1="15.24" y1="142.24" x2="7.62" y2="142.24" width="0.1524" layer="91"/>
<label x="7.62" y="142.24" size="1.778" layer="95"/>
</segment>
</net>
<net name="S3" class="0">
<segment>
<pinref part="S3" gate="G$1" pin="1"/>
<label x="91.44" y="160.02" size="1.778" layer="95"/>
<wire x1="101.6" y1="160.02" x2="91.44" y2="160.02" width="0.1524" layer="91"/>
</segment>
<segment>
<pinref part="B1" gate="G$1" pin="*6"/>
<wire x1="15.24" y1="144.78" x2="7.62" y2="144.78" width="0.1524" layer="91"/>
<label x="7.62" y="144.78" size="1.778" layer="95"/>
</segment>
</net>
<net name="S2" class="0">
<segment>
<pinref part="S2" gate="G$1" pin="1"/>
<wire x1="101.6" y1="167.64" x2="91.44" y2="167.64" width="0.1524" layer="91"/>
<label x="91.44" y="167.64" size="1.778" layer="95"/>
</segment>
<segment>
<pinref part="B1" gate="G$1" pin="*5"/>
<wire x1="15.24" y1="147.32" x2="7.62" y2="147.32" width="0.1524" layer="91"/>
<label x="7.62" y="147.32" size="1.778" layer="95"/>
</segment>
</net>
<net name="S1" class="0">
<segment>
<pinref part="S1" gate="G$1" pin="1"/>
<wire x1="101.6" y1="175.26" x2="91.44" y2="175.26" width="0.1524" layer="91"/>
<label x="91.44" y="175.26" size="1.778" layer="95"/>
</segment>
<segment>
<pinref part="B1" gate="G$1" pin="4"/>
<wire x1="15.24" y1="149.86" x2="7.62" y2="149.86" width="0.1524" layer="91"/>
<label x="7.62" y="149.86" size="1.778" layer="95"/>
</segment>
</net>
<net name="S8" class="0">
<segment>
<pinref part="S8" gate="1" pin="O"/>
<wire x1="25.4" y1="116.84" x2="33.02" y2="116.84" width="0.1524" layer="91"/>
<label x="30.48" y="116.84" size="1.778" layer="95"/>
</segment>
<segment>
<pinref part="B1" gate="G$1" pin="*9"/>
<wire x1="15.24" y1="137.16" x2="7.62" y2="137.16" width="0.1524" layer="91"/>
<label x="7.62" y="137.16" size="1.778" layer="95"/>
</segment>
</net>
<net name="S7" class="0">
<segment>
<pinref part="S7" gate="1" pin="O"/>
<wire x1="25.4" y1="104.14" x2="33.02" y2="104.14" width="0.1524" layer="91"/>
<label x="30.48" y="104.14" size="1.778" layer="95"/>
</segment>
<segment>
<pinref part="B1" gate="G$1" pin="8"/>
<wire x1="15.24" y1="139.7" x2="7.62" y2="139.7" width="0.1524" layer="91"/>
<label x="7.62" y="139.7" size="1.778" layer="95"/>
</segment>
</net>
<net name="S9" class="0">
<segment>
<pinref part="S9" gate="1" pin="O"/>
<wire x1="25.4" y1="91.44" x2="33.02" y2="91.44" width="0.1524" layer="91"/>
<label x="30.48" y="91.44" size="1.778" layer="95"/>
</segment>
<segment>
<pinref part="B1" gate="G$1" pin="14(CIPO)"/>
<wire x1="38.1" y1="142.24" x2="48.26" y2="142.24" width="0.1524" layer="91"/>
<label x="45.72" y="142.24" size="1.778" layer="95"/>
</segment>
</net>
<net name="THROTTLE" class="0">
<segment>
<pinref part="B1" gate="G$1" pin="A0"/>
<label x="40.64" y="147.32" size="1.778" layer="95"/>
<wire x1="38.1" y1="147.32" x2="53.34" y2="147.32" width="0.1524" layer="91"/>
</segment>
<segment>
<pinref part="VR1" gate="R?" pin="WIPER"/>
<wire x1="55.88" y1="99.06" x2="71.12" y2="99.06" width="0.1524" layer="91"/>
<label x="58.42" y="99.06" size="1.778" layer="95"/>
</segment>
</net>
<net name="VRX" class="0">
<segment>
<pinref part="JOYSTICK_VRX" gate="G$1" pin="1"/>
<wire x1="93.98" y1="91.44" x2="81.28" y2="91.44" width="0.1524" layer="91"/>
<label x="81.28" y="91.44" size="1.778" layer="95"/>
</segment>
<segment>
<pinref part="B1" gate="G$1" pin="A2"/>
<wire x1="38.1" y1="152.4" x2="53.34" y2="152.4" width="0.1524" layer="91"/>
<label x="48.26" y="152.4" size="1.778" layer="95"/>
</segment>
</net>
<net name="VRY" class="0">
<segment>
<pinref part="JOYSTICK_VRY" gate="G$1" pin="1"/>
<wire x1="93.98" y1="81.28" x2="81.28" y2="81.28" width="0.1524" layer="91"/>
<label x="81.28" y="81.28" size="1.778" layer="95"/>
</segment>
<segment>
<pinref part="B1" gate="G$1" pin="A1"/>
<wire x1="38.1" y1="149.86" x2="53.34" y2="149.86" width="0.1524" layer="91"/>
<label x="48.26" y="149.86" size="1.778" layer="95"/>
</segment>
</net>
</nets>
</sheet>
</sheets>
</schematic>
</drawing>
</eagle>
